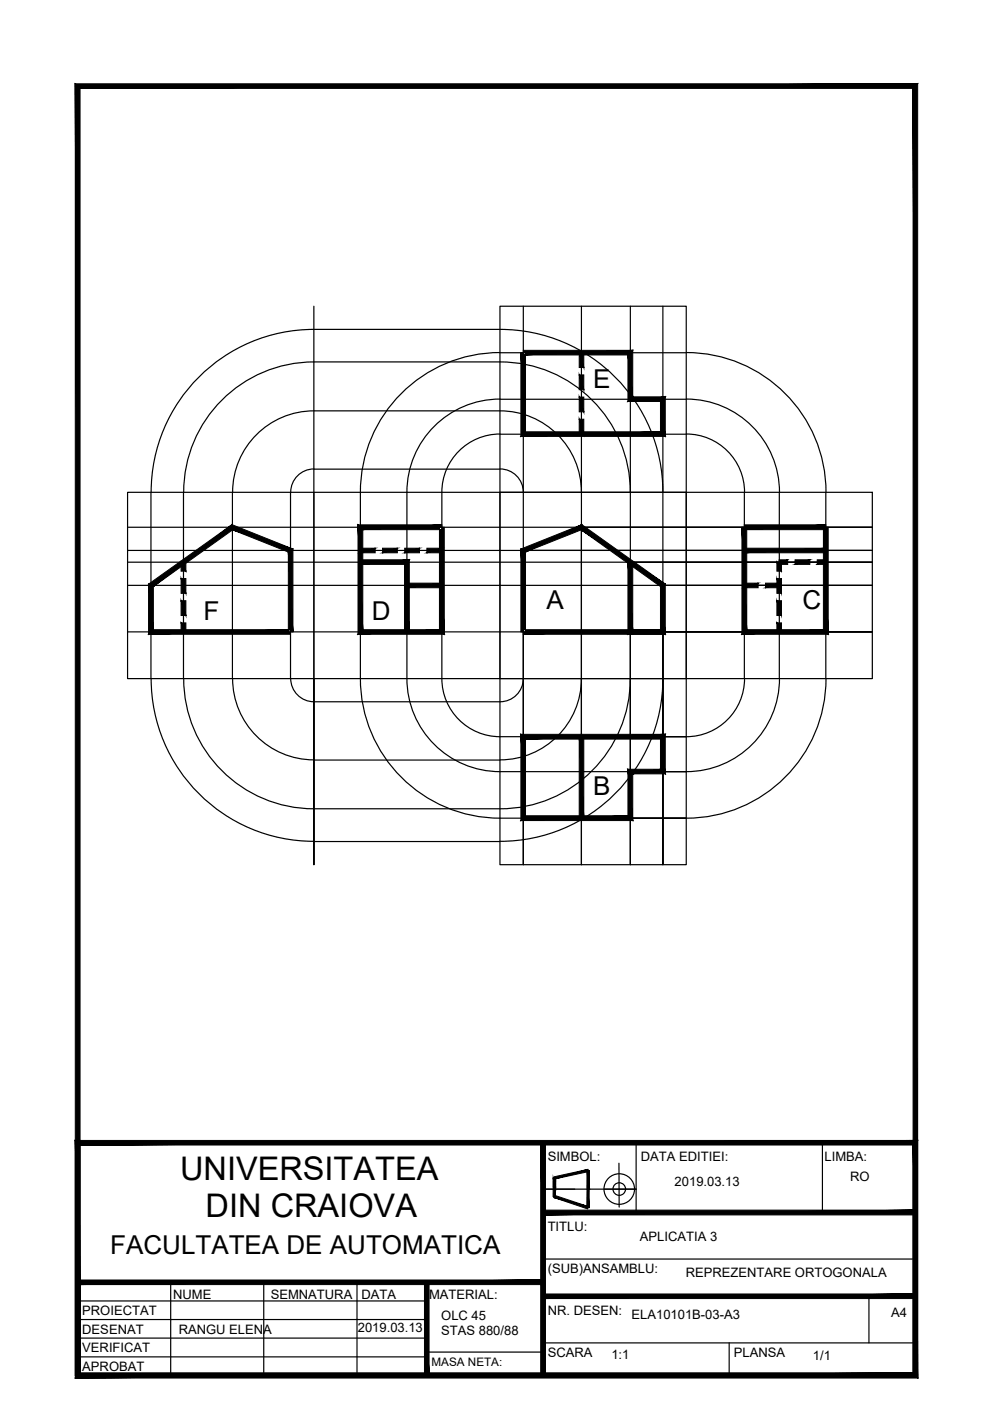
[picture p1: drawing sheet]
<svg xmlns="http://www.w3.org/2000/svg" width="210mm" height="297mm" viewBox="0 0 210 297" stroke-linecap="round" stroke-linejoin="round" font-family="sans-serif">
<!-- layer: 0 -->
<g fill="#000" stroke="#000" stroke-width=".21">
<path d="M111 74.3v1l23.2-1zM111 75.3l23.2-1-1.1 1zM133.1 75.3l1.1 8.8v-9.8zM133.1 75.3l1.1 8.8-1.1 1zM133.1 85.1l8-1h-6.9zM133.1 85.1l8-1-1.1 1zM140 85.1l1.1 7.4v-8.4zM140 85.1l1.1 7.4-1.1-.9zM110.4 92.5h30.7l-1.1-.9zM110.4 92.5l1-.9h28.6zM110.4 74.8v17.7l1-.9zM110.4 74.8h1v16.8z"/>
<path d="M122.8 74.8l1 3.1v-3.1zM122.8 74.8l1 3.1h-1z"/>
<path d="M122.8 79.5l1 3.1v-3.1zM122.8 79.5l1 3.1h-1z"/>
<path d="M122.8 84.2l1 3.1v-3.1zM122.8 84.2l1 3.1h-1z"/>
<path d="M122.8 88.9l1 3.2v-3.2zM122.8 88.9l1 3.2h-1z"/>
<path d="M38.4 119.2l1 1.9v-1.9zM38.4 119.2l1 1.9h-1z"/>
<path d="M76.4 116.2v1l3.1-1zM76.4 117.2l3.1-1v1z"/>
<path d="M81.1 116.2v1l3.1-1zM81.1 117.2l3.1-1v1z"/>
<path d="M85.8 116.2v1l3.1-1zM85.8 117.2l3.1-1v1z"/>
<path d="M90.5 116.2v1l3.2-1zM90.5 117.2l3.2-1v1z"/>
<path d="M76.9 112.3h16.8v-1zM75.9 111.3h17.8l-16.8 1zM75.9 111.3l1 22.2v-21.2zM75.9 111.3l1 22.2-1 1zM75.9 134.5l17.3-1h-16.3zM75.9 134.5l17.3-1 1 1zM93.2 111.8v21.7l1 1zM93.2 111.8h1v22.7z"/>
<path d="M157.8 111.3v1l17.3-1zM157.8 112.3l17.3-1v1z"/>
<path d="M157.8 116.2v1l17.3-1zM157.8 117.2l17.3-1v1z"/>
<path d="M157.3 111.8l1 21.7v-21.7zM157.3 111.8l1 21.7-1 1zM157.3 134.5l17.3-1h-16.3zM157.3 134.5l17.3-1 1 1zM174.6 111.8v21.7l1 1zM174.6 111.8h1v22.7z"/>
<path d="M164.7 119.2l1 1.9v-1.9zM164.7 119.2l1 1.9h-1z"/>
<path d="M165.2 119.7h1.8v-1zM165.2 118.7h1.8l-1.8 1z"/>
<path d="M168.6 119.7h3.1v-1zM168.6 118.7h3.1l-3.1 1z"/>
<path d="M173.3 119.7h1.8v-1zM173.3 118.7h1.8l-1.8 1z"/>
<path d="M38.4 122.7l1 3.1v-3.1zM38.4 122.7l1 3.1h-1z"/>
<path d="M38.4 127.4l1 3.1v-3.1zM38.4 127.4l1 3.1h-1z"/>
<path d="M38.4 132.1l1 1.9v-1.9zM38.4 132.1l1 1.9h-1z"/>
<path d="M31.5 134.5h30.1v-1zM31.5 134.5l1-1h29.1zM31.5 123.9v10.6l1-1zM31.5 123.9l1 .5v9.1zM31.5 123.9l1 .5 16.7-13.2zM32.5 124.4l16.7-13.2 .1 1.1zM49.2 111.2l.1 1.1 12.8 4.1zM49.3 112.3l12.8 4.1-1 .6zM61.1 117l1 17v-17.6zM61.1 117l1 17h-1z"/>
<path d="M85.8 119.7v14.3h1zM85.8 119.7l1-1v15.3zM76.4 119.7h9.4l1-1zM76.4 118.7h10.4l-10.4 1z"/>
<path d="M86.3 123.6v1l7.4-1zM86.3 124.6l7.4-1v1z"/>
<path d="M111 133.5v1l29-1zM111 134.5l29-1 1.1 1zM140 124.4v9.1l1.1 1zM140 124.4l1.1-.5v10.6zM123.2 112.3l16.8 12.1 1.1-.5zM123.4 111.2l17.7 12.7-17.9-11.6zM111.4 117l11.8-4.7 .2-1.1zM110.4 116.4l13-5.2-12 5.8zM110.4 116.4l1 17.6v-17zM110.4 116.4l1 17.6h-1z"/>
<path d="M133.1 134.5h7.4v-1zM133.1 134.5l1.1-1h6.3zM133.1 119.2v15.3l1.1-1zM133.1 119.2h1.1v14.3z"/>
<path d="M157.8 124.6h2.9v-1zM157.8 123.6h2.9l-2.9 1z"/>
<path d="M162.3 124.6h2.9v-1zM162.3 123.6h2.9l-2.9 1z"/>
<path d="M164.7 122.7l1 3.1v-3.1zM164.7 122.7l1 3.1h-1z"/>
<path d="M164.7 127.4l1 3.1v-3.1zM164.7 127.4l1 3.1h-1z"/>
<path d="M164.7 132.1l1 1.9v-1.9zM164.7 132.1l1 1.9h-1z"/>
<path d="M111.4 173l-1 1 22.7-1zM110.4 174l22.7-1 1.1 1zM133.1 163.1v9.9l1.1 1zM133.1 163.1l1.1 1v9.9zM133.1 163.1l1.1 1 5.8-1zM134.2 164.1l5.8-1 1.1 1zM140 156.7v6.4l1.1 1zM140 156.7l1.1-1v8.4zM111.4 156.7h28.6l1.1-1zM110.4 155.7h30.7l-29.7 1zM110.4 155.7l1 17.3v-16.3zM110.4 155.7l1 17.3-1 1z"/>
<path d="M122.8 156.2v17.3h1zM122.8 156.2h1v17.3z"/>
<path d="M117.3 249.8v1.9h.5zM117.3 249.8h.5v1.9z"/>
<path d="M117.5 249.5l.1 .5 7.1-2.1zM117.6 250l7.1-2.1 .1 .5z"/>
<path d="M117.6 253.4l-.2 .5 7.3 1.9zM117.4 253.9l7.3 1.9-.1 .5z"/>
<path d="M117.3 249.8l.5 3.9v-3.9zM117.3 249.8l.5 3.9h-.5z"/>
<path d="M124.5 248.2v3.9h.5zM124.5 248.2h.5v3.9z"/>
<path d="M124.5 248.1l.4 8 .1-7.9zM124.5 248.1l.4 8h-.5z"/>
<path d="M115.1 257.6h79v-1zM115.1 256.6h79l-79 1z"/>
<path d="M16.5 271.4v1l98.6-1zM16.5 272.4l98.6-1v1z"/>
<path d="M115.1 275.3h79v-1zM115.1 274.3h79l-79 1z"/>
<path d="M16.5 291.1v1l177.1-1zM16.5 292.1l177.1-1 1 1zM193.6 242.8v48.3l1 1zM193.6 242.8l1-1v50.3zM17 242.8h176.6l1-1zM16 241.8h178.6l-177.6 1zM16 241.8l1 49.8v-48.8zM16 241.8l1 49.8h-1z"/>
<path d="M17 291.1l-1 1 177.6-1zM16 292.1l177.6-1 1 1zM193.6 18.7v272.4l1 1zM193.6 18.7l1-.9v274.3zM17 18.7h176.6l1-.9zM16 17.8h178.6l-177.6 .9zM16 17.8l1 273.3v-272.4zM16 17.8l1 273.3-1 1z"/>
<path d="M90 271.9v19.7h1zM90 271.9h1v19.7z"/>
<path d="M114.6 242.3v49.3h1.1zM114.6 242.3h1.1v49.3z"/>
<circle cx="125" cy="252.1" r=".07"/>
</g>
<g fill="none" stroke="#000" stroke-width=".25">
<path d="M66.5 64.9v118.4v-78.9M66.5 76.7h39.5a27.6 27.6 0 0 1 27.6 27.7M66.5 69.8h39.5a34.5 34.5 0 0 1 34.5 34.6M66.6 76.7a27.6 27.6 0 0 0-27.7 27.7M66.6 69.8a34.5 34.5 0 0 0-34.6 34.6M106 64.9h39.5v118.4h-39.5zM106 74.8h39.5M106 74.7a29.6 29.6 0 0 0-29.6 29.7v39.5a29.6 29.6 0 0 0 29.6 29.6h39.5h-34.5M111 64.9v118.4v-66.6h74h-157.9M123.3 64.9v118.4v-71.5h61.7h-157.9M133.6 64.9v118.4v-49.3M140.5 64.9v118.4v-59.2h44.5h-157.9"/>
<path d="M145.5 74.7a29.6 29.6 0 0 1 29.6 29.7M66.5 87.1h39.5a17.3 17.3 0 0 1 17.3 17.3M66.5 99.5h39.5M66.6 99.4a4.9 4.9 0 0 0-5 5M66.6 87.1a17.3 17.3 0 0 0-17.3 17.3v39.5a17.3 17.3 0 0 0 17.3 17.2M106 92.1h39.5M106 84.7h39.5M106 92a12.3 12.3 0 0 0-12.3 12.4v39.5a12.3 12.3 0 0 0 12.3 12.3h39.5h-34.5M106 84.6a19.7 19.7 0 0 0-19.7 19.8v39.5a19.7 19.7 0 0 0 19.7 19.7h39.5h-11.9M106 99.4a4.9 4.9 0 0 1 5 5M145.5 92a12.3 12.3 0 0 1 12.4 12.4M145.5 84.6a19.7 19.7 0 0 1 19.8 19.8"/>
<path d="M27.1 104.4h157.9v39.5h-157.9zM27.1 119.2h157.9h-51.4M32 104.4v39.5M38.9 104.4v39.5M61.6 104.4v39.5M106 104.4h39.5v39.5h-39.5zM157.8 104.4v39.5M165.2 104.4v39.5M175.1 104.4v39.5M27.1 134h157.9h-44.5M32 143.9a34.5 34.5 0 0 0 34.6 34.5M38.9 143.9a27.6 27.6 0 0 0 27.7 27.6"/>
<path d="M61.6 143.9a4.9 4.9 0 0 0 5 4.9M111 143.9a4.9 4.9 0 0 1-5 4.9h-39.5M123.3 143.9a17.3 17.3 0 0 1-17.3 17.2M133.6 143.9a27.6 27.6 0 0 1-27.6 27.6h-39.5M140.5 143.9a34.5 34.5 0 0 1-34.5 34.5M157.9 143.9a12.3 12.3 0 0 1-12.4 12.3M165.3 143.9a19.7 19.7 0 0 1-19.8 19.7M175.1 143.9a29.6 29.6 0 0 1-29.6 29.6M66.5 161.1h39.5M66.5 178.4h39.5M115.1 242.3h.1M115.1 252.1h19.8"/>
<path d="M131.2 246.6l.1 9.3M134.9 242.3v14.8M174.4 242.3v14.8M16.5 279.8h74M16.5 275.8h74M36.2 271.9v19.7M55.9 271.9v19.7M75.7 271.9v19.7M115.1 266.9h79M184.2 274.9v9.8M16.5 291.6h.1M16.5 287.7h74"/>
<path d="M16.5 283.7h74M90.5 286.7h24.6M115.1 284.7h79M154.6 284.7v6.9"/>
<circle cx="131.3" cy="252.1" r="3.2"/>
<circle cx="131.3" cy="252.1" r="1.33"/>
</g>
<path d="M122.8 92.1h1M93.7 116.2v1M165.2 118.7v1M38.4 134h1M157.8 123.6v1M164.7 134h1" fill="none" stroke="#000" stroke-width=".21"/>
<g font-size="6.9">
<text x="38.2" y="250.2">UNIVERSITATEA</text>
<text x="43.6" y="258">DIN CRAIOVA</text>
</g>
<g font-size="5.5">
<text x="125.7" y="82.2">E</text>
<text x="43.1" y="131.5">F</text>
<text x="78.9" y="131.5">D</text>
<text x="115.9" y="129.1">A</text>
<text x="170.1" y="129.1">C</text>
<text x="125.7" y="168.5">B</text>
<text x="23.4" y="266">FACULTATEA DE AUTOMATICA</text>
</g>
<g font-size="2.8">
<text x="116.1" y="246.2">SIMBOL:</text>
<text x="135.9" y="246.2">DATA EDITIEI:</text>
<text x="143" y="251.4">2019.03.13</text>
<text x="174.8" y="246.2">LIMBA:</text>
<text x="180.3" y="250.4">RO</text>
<text x="116.1" y="261">TITLU:</text>
<text x="135.7" y="263.1">APLICATIA 3</text>
<text x="116.1" y="269.9">(SUB)ANSAMBLU:</text>
<text x="36.7" y="275.3">NUME</text>
<text x="57.4" y="275.3">SEMNATURA</text>
<text x="76.7" y="275.3">DATA</text>
<text x="91" y="275.3">MATERIAL:</text>
<text x="145.4" y="270.7">REPREZENTARE ORTOGONALA</text>
<text x="17.4" y="278.8">PROIECTAT</text>
<text x="93.6" y="279.9">OLC 45</text>
<text x="116.1" y="278.8">NR. DESEN:</text>
<text x="133.9" y="279.6">ELA10101B-03-A3</text>
<text x="188.9" y="279.3">A4</text>
<text x="17.4" y="282.7">DESENAT</text>
<text x="17.4" y="286.7">VERIFICAT</text>
<text x="37.9" y="282.8">RANGU ELENA</text>
<text x="75.9" y="282.4">2019.03.13</text>
<text x="93.6" y="283.1">STAS 880/88</text>
<text x="116.1" y="287.7">SCARA</text>
<text x="155.6" y="287.7">PLANSA</text>
<text x="17.4" y="290.6">APROBAT</text>
<text x="129.6" y="288.1">1:1</text>
<text x="172.3" y="288.3">1/1</text>
</g>
<text font-size="2.5" x="91.5" y="289.6">MASA NETA:</text>
</svg>
